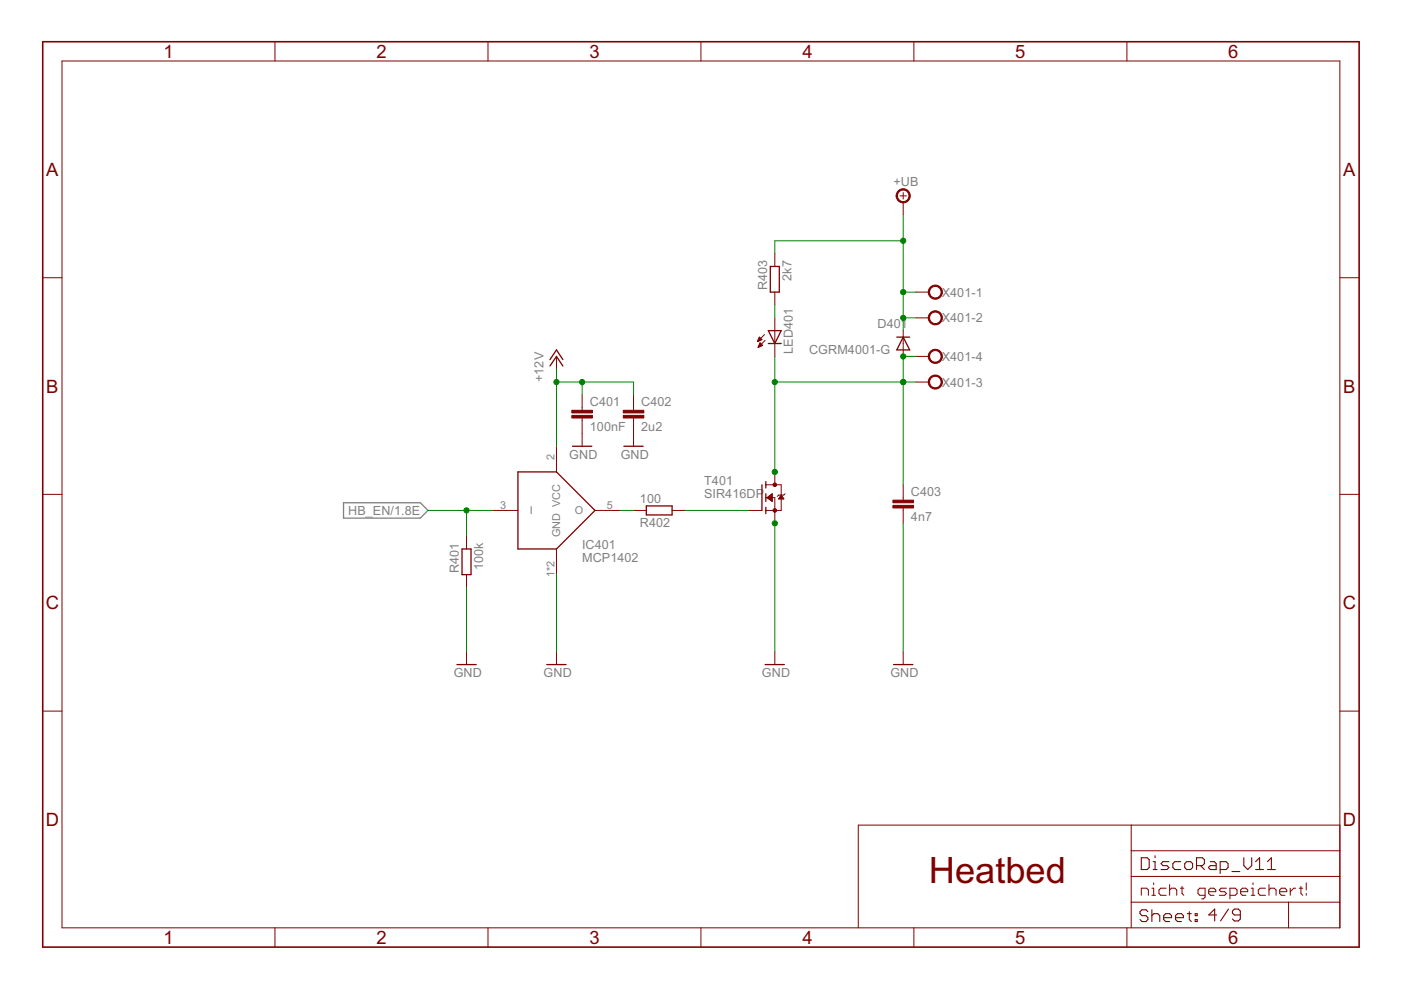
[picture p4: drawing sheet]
<svg xmlns="http://www.w3.org/2000/svg" width="297mm" height="210mm" viewBox="0 0 297 210" stroke-linecap="round" stroke-linejoin="round" font-family="sans-serif">
<path d="M72.8 106.6h16.3l1.6 1.6-1.6 1.7h-16.3z" fill="none" stroke="#808080" stroke-width=".28"/>
<g fill="none" stroke="#800000" stroke-width=".21">
<path d="M13.1 12.9h271v183.8h-271zM58.3 8.8v4.1M103.5 8.8v4.1M148.6 8.8v4.1M193.8 8.8v4.1M238.9 8.8v4.1M9.1 58.9h4M164.3 53.8v2.7M190.8 41.5h1.4M191.5 40.8v1.4M191.5 42.9v2.7M284.1 58.9h4.1"/>
<path d="M118 75.6v2.7M160.6 72.3h.2M160.7 72.2h.4M160.7 72.1h.7M160.8 73.5h.2M160.8 71.9h.7M160.8 71.8h.6M160.8 73.4h.5M160.9 73.3h.7M160.9 71.7h.3M161 73.1h.6M161 71.5h.1"/>
<path d="M161 71.5l.5 .5-.9 .4zM161 73h.4M161.1 72.9h.2M161.1 72.7h.1M161.1 72.7l-.4 1M161.1 72.7l.6 .5-1 .5M162.1 70.9l-1.5 1.5M162.2 72.2l-1.5 1.5M164.3 61.9v2.8M164.3 67.4v8.2M191.5 70.1v5.5M194.2 61.9h2.7"/>
<path d="M194.2 67.4h2.7M194.2 75.6h2.7M118 94.6v5.5M123.4 83.7v3.3M123.4 88.6v6M134.3 83.7v3.3M134.3 88.6v6M194.2 81h2.7M9.1 104.8h4M98.9 113.7v2.7M104.4 108.2h5.4M118 116.4v5.4"/>
<path d="M126.2 108.2h5.4M134.3 108.2h2.7M142.5 108.2h2.7M158.8 108.2h2.7M162.4 105.5h1.9v5.5M162.4 102.8h3.2v5.4h-3.2M162.6 105.5l1.1-.8v1.6zM162.8 105.6h.9M162.8 105.4h.9M163 105.8h.7M163 105.2h.7M163.2 105.1h.5"/>
<path d="M163.2 105.9h.5M163.3 105h.4M163.3 106h.4M163.5 104.9h.2M163.5 106.2h.2M163.7 104.7h.1M163.7 106.3h.1M164.3 100.1v2.7M165.2 105.6h.9M165.3 105.5h.7M165.4 105.4h.5M165.4 105.2h.4"/>
<path d="M165.5 105.1h.2M165.6 105h.1M165.6 105l.6 .8h-1.1zM166.5 104.7l-.3 .3h-1.1l-.3 .2M191.5 102.8v3.2M191.5 107.7v3.3M284.1 104.8h4.1M98.9 121.8v2.8M98.9 138.2v2.7M118 138.2v2.7M164.3 138.2v2.7M191.5 138.2v2.7"/>
<path d="M9.1 150.8h4M284.1 150.8h4.1M239.8 174.9v21.8M284.1 174.9h-102.1v21.8M58.3 196.7v4.1M103.5 196.7v4.1M148.6 196.7v4.1M193.8 196.7v4.1M238.9 196.7v4.1M239.8 191.3h44.3M239.8 185.8h44.3M239.8 180.4h44.3"/>
<path d="M242 189.8v-1.5h1.1l.4 .4v1.1M244.2 188.3h.4v1.5M244.2 189.8h.8M244.6 187.2v.4M247.2 188.3h-1.1l-.4 .4v.7l.4 .4h1.1M248 188.7l.4-.4h.7l.4 .4v1.1M248 187.6v2.2M250.3 188.3h.7M250.6 187.9v1.5l.4 .4M255.5 189.8h-1.1l-.4-.4v-.7l.4-.4h1.1v1.9l-.4 .4h-.3M256.3 189.1h1.5v-.4l-.4-.4h-.8l-.3 .4v.7l.3 .4h.8M260 188.3h-1.1l-.4 .4 .4 .4h.8l.3 .3-.3 .4h-1.2"/>
<path d="M260.8 189.8h1.1l.4-.4v-.7l-.4-.4h-1.1v2.3M263 189.1h1.5v-.4l-.3-.4h-.8l-.4 .4v.7l.4 .4h.8M265.3 188.3h.4v1.5M265.3 189.8h.7M265.7 187.2v.4M268.3 188.3h-1.1l-.4 .4v.7l.4 .4h1.1M269 188.7l.4-.4h.8l.4 .4v1.1M269 187.6v2.2M271.3 189.1h1.5v-.4l-.4-.4h-.7l-.4 .4v.7l.4 .4h.7M273.2 191.3v5.4M273.6 188.3v1.5M274.7 188.3h-.4l-.7 .8"/>
<path d="M275.4 188.3h.8M275.8 187.9v1.5l.4 .4M276.9 187.2v1.5M276.9 189.4v.4"/>
</g>
<g fill="none" stroke="#800000" stroke-width=".23">
<path d="M242 181.9h1.2l.4 .4v1.6l-.4 .5h-1.2zM243.4 193.3l-.4-.4h-.9l-.4 .4v.4l.4 .4h.9l.4 .5v.4l-.4 .4h-.9l-.4-.4M244.2 192.9v2.5M244.2 194.1l.4-.4h.9l.4 .4v1.3M244.5 184.4h.8M244.5 182.7h.4v1.7M244.9 181.4v.5M246.7 194.6h1.7v-.5l-.4-.4h-.9l-.4 .4v.9l.4 .4h.9M247.8 182.7h-1.2l-.4 .4 .4 .4h.8l.4 .4-.4 .5h-1.2M249.2 194.6h1.7v-.5l-.4-.4h-.8l-.5 .4v.9l.5 .4h.8M250.3 182.7h-1.2l-.4 .4v.8l.4 .5h1.2M251.6 182.7h.8l.5 .4v.8l-.5 .5h-.8l-.4-.5v-.8z"/>
<path d="M251.7 193.7h.9M252.2 193.3v1.7l.4 .4M253.4 193.7h.4v.4h-.4zM253.4 195h.4v.4h-.4zM253.7 183.5h1.2l.5-.4v-.8l-.5-.4h-1.2v2.5M254.5 183.5l.9 .9M256.6 182.7h.9l.4 .4v1.3h-1.3l-.4-.5 .4-.4h1.3M258 194h-1.7l1.2-1.3v2.6M258.7 184.4h1.2l.5-.5v-.8l-.5-.4h-1.2v2.5M260.5 192.7l-1.7 2.6M261.2 184.8h1.7M263 194h-1.3l-.4-.4v-.4l.4-.5h.9l.4 .5v1.6l-.4 .5h-.9l-.4-.5"/>
<path d="M263.7 181.9v1.6l.8 .9 .9-.9v-1.6M266.2 184.4h1.7M266.2 182.7l.9-.8v2.5M268.7 184.4h1.7M268.7 182.7l.9-.8v2.5"/>
</g>
<path d="M9.1 8.8h279.1v192h-279.1z" fill="none" stroke="#800000" stroke-width=".34"/>
<g fill="#800000" stroke="#800000" stroke-width=".21">
<path d="M197.2 60.9a1.5 1.5 0 0 1 2.4 .2 1.5 1.5 0 0 1-.9 2.3 1.5 1.5 0 0 1-1.9-1.5h.3a1.22 1.22 0 0 1 1.7-1.1 1.22 1.22 0 0 1 .3 2 1.22 1.22 0 0 1-2-.6v-.3h-.3z" fill-rule="evenodd"/>
<path d="M197.2 66.4a1.5 1.5 0 0 1 2.4 .2 1.5 1.5 0 0 1-.9 2.2 1.5 1.5 0 0 1-1.9-1.4h.3a1.22 1.22 0 0 1 1.7-1.1 1.22 1.22 0 0 1 .3 2 1.22 1.22 0 0 1-2-.6v-.3h-.3z" fill-rule="evenodd"/>
<path d="M197.2 80a1.5 1.5 0 0 1 2.4 .2 1.5 1.5 0 0 1-.9 2.3 1.5 1.5 0 0 1-1.9-1.5h.3a1.22 1.22 0 0 1 1.7-1.1 1.22 1.22 0 0 1 .3 2 1.22 1.22 0 0 1-2-.6v-.3h-.3z" fill-rule="evenodd"/>
<path d="M197.2 74.6a1.5 1.5 0 0 1 2.4 .2 1.5 1.5 0 0 1-.9 2.2 1.5 1.5 0 0 1-1.9-1.4h.3a1.22 1.22 0 0 1 1.7-1.2 1.22 1.22 0 0 1 .3 2 1.22 1.22 0 0 1-2-.6v-.2h-.3z" fill-rule="evenodd"/>
<path d="M190.4 40.5a1.5 1.5 0 0 1 2.4 .2 1.5 1.5 0 0 1-.9 2.3 1.5 1.5 0 0 1-1.9-1.5h.3a1.22 1.22 0 0 1 1.7-1.1 1.22 1.22 0 0 1 .3 2 1.22 1.22 0 0 1-2-.6v-.3h-.3z" fill-rule="evenodd"/>
<circle cx="164.3" cy="108.2" r=".38"/>
<circle cx="164.3" cy="102.8" r=".38"/>
</g>
<g fill="none" stroke="#800000" stroke-width=".28">
<path d="M163.3 56.5h1.9v5.4h-1.9zM116.6 77.6l1.4-2 1.3 2M116.6 76.2l1.4-2 1.3 2M162.9 70.1h2.7l-1.3 2.7zM162.9 72.8h2.7M190.1 71.5h2.8M191.5 71.5l1.4 2.7h-2.8zM121.4 94.6h4.1M132.3 94.6h4.1M98 116.4h1.9v5.4h-1.9zM109.8 100.1h8.2l8.2 8.1-8.2 8.2h-8.2zM137 107.3h5.5v1.9h-5.5z"/>
<path d="M161.5 102.8v5.4M162.4 102.1v1.4M162.4 104.7v1.6M162.4 107.5v1.4M96.9 140.9h4.1M115.9 140.9h4.1M162.2 140.9h4.1M189.5 140.9h4"/>
</g>
<g fill="#800000" stroke="#800000" stroke-width=".21">
<path d="M189.3 107.1h4.4v.6h-4.4z"/>
<path d="M189.3 106h4.4v.6h-4.4z"/>
<path d="M121.2 88.1h4.4v.5h-4.4z"/>
<path d="M121.2 87h4.4v.5h-4.4z"/>
<path d="M132.1 88.1h4.4v.5h-4.4z"/>
<path d="M132.1 87h4.4v.5h-4.4z"/>
</g>
<g fill="none" stroke="#008000" stroke-width=".21">
<path d="M191.5 51.1h-27.2v2.7M191.5 45.6v24.5M118 78.3v16.3M164.3 64.7v2.7M164.3 75.6v24.5M191.5 67.4h2.7M191.5 61.9h2.7M194.2 75.6h-2.7v27.2M118 81h16.3v2.7M123.4 81v2.7M164.3 81h29.9M90.7 108.2h13.7"/>
<path d="M98.9 108.2v5.5M131.6 108.2h2.7M145.2 108.2h13.6M164.3 111v27.2M191.5 111v27.2M98.9 124.6v13.6M118 121.8v16.4"/>
</g>
<g fill="#008000" stroke="#008000" stroke-width=".21">
<circle cx="164.3" cy="111" r=".55"/>
<circle cx="118" cy="81" r=".55"/>
<circle cx="123.4" cy="81" r=".55"/>
<circle cx="98.9" cy="108.2" r=".55"/>
<circle cx="191.5" cy="81" r=".55"/>
<circle cx="191.5" cy="75.6" r=".55"/>
<circle cx="164.3" cy="81" r=".55"/>
<circle cx="164.3" cy="100.1" r=".55"/>
<circle cx="191.5" cy="67.4" r=".55"/>
<circle cx="191.5" cy="61.9" r=".55"/>
<circle cx="191.5" cy="51.1" r=".55"/>
</g>
<text font-size="8.6" fill="#800000" x="196.9" y="187.2">Heatbed</text>
<g font-size="4.4" fill="#800000">
<text x="34.6" y="12.3">1</text>
<text x="79.8" y="12.3">2</text>
<text x="125" y="12.3">3</text>
<text x="170.1" y="12.3">4</text>
<text x="215.3" y="12.3">5</text>
<text x="260.4" y="12.3">6</text>
<text x="9.8" y="37.3">A</text>
<text x="284.8" y="37.3">A</text>
<text x="9.8" y="83.2">B</text>
<text x="284.8" y="83.2">B</text>
<text x="9.7" y="129.2">C</text>
<text x="284.7" y="129.2">C</text>
<text x="9.7" y="175.1">D</text>
<text x="284.7" y="175.1">D</text>
<text x="34.6" y="200.2">1</text>
<text x="79.8" y="200.2">2</text>
<text x="125" y="200.2">3</text>
<text x="170.1" y="200.2">4</text>
<text x="215.3" y="200.2">5</text>
<text x="260.4" y="200.2">6</text>
</g>
<g font-size="3" fill="#808080">
<text x="189.5" y="39.5">+UB</text>
<text x="167.8" y="59.5" transform="rotate(-90 167.8 59.5)">2k7</text>
<text x="162.7" y="61.6" transform="rotate(-90 162.7 61.6)">R403</text>
<text x="199.7" y="62.9">X401-1</text>
<text x="186.1" y="69.6">D401</text>
<text x="199.7" y="68.3">X401-2</text>
<text x="168.1" y="75" transform="rotate(-90 168.1 75)">LED401</text>
<text x="171.5" y="75">CGRM4001-G</text>
<text x="199.7" y="76.5">X401-4</text>
<text x="115.3" y="81" transform="rotate(-90 115.3 81)">+12V</text>
<text x="199.7" y="82">X401-3</text>
<text x="125.1" y="86">C401</text>
<text x="136" y="86">C402</text>
<text x="125.1" y="91.5">100nF</text>
<text x="136" y="91.5">2u2</text>
<text x="120.7" y="97.3">GND</text>
<text x="131.6" y="97.3">GND</text>
<text x="135.7" y="106.6">100</text>
<text x="149.3" y="105.5">SIR416DP</text>
<text x="149.3" y="102.8">T401</text>
<text x="193.1" y="105.1">C403</text>
<text x="73.8" y="109.2">HB_EN/1.8E</text>
<text x="135.7" y="111.7">R402</text>
<text x="193.1" y="110.5">4n7</text>
<text x="123.4" y="119.1">MCP1402</text>
<text x="123.4" y="116.4">IC401</text>
<text x="97.3" y="121.5" transform="rotate(-90 97.3 121.5)">R401</text>
<text x="102.5" y="120.9" transform="rotate(-90 102.5 120.9)">100k</text>
<text x="96.2" y="143.6">GND</text>
<text x="115.3" y="143.6">GND</text>
<text x="161.5" y="143.6">GND</text>
<text x="188.8" y="143.6">GND</text>
</g>
<g font-size="2.6" fill="#808080">
<text x="117.6" y="97.6" transform="rotate(-90 117.6 97.6)">2</text>
<text x="106" y="107.8">3</text>
<text x="128.7" y="107.8">5</text>
<text x="112.3" y="109">I</text>
<text x="118.8" y="113.9" transform="rotate(-90 118.8 113.9)">GND VCC</text>
<text x="121.8" y="109">O</text>
<text x="117.6" y="122.4" transform="rotate(-90 117.6 122.4)">1*2</text>
</g>
</svg>
